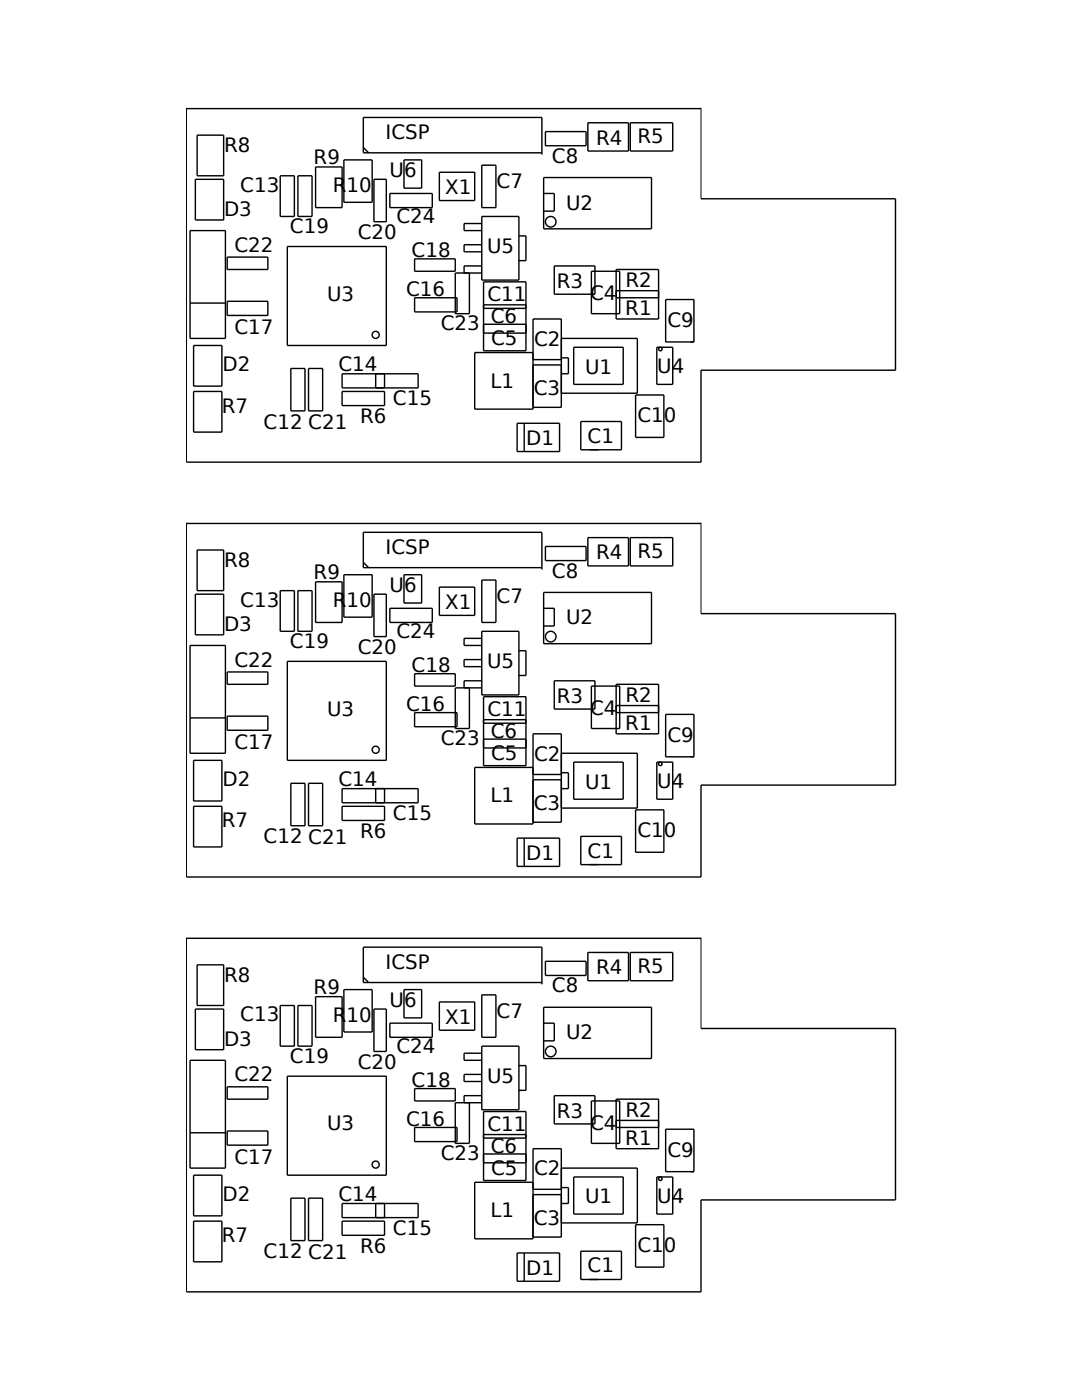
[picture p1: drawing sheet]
<svg xmlns="http://www.w3.org/2000/svg" width="216mm" height="279mm" viewBox="0 0 216 279" stroke-linecap="round" stroke-linejoin="round" font-family="sans-serif">
<g fill="none" stroke="#000" stroke-width=".28">
<path d="M37.2 21.7h102.7M39 35.8h5.6v8.1h-5.6zM39.3 27h5.3v8.1h-5.3zM55.9 35.1h2.8v8.1h-2.8zM59.4 35.1h2.9v8.1h-2.9zM63 33.3h5.3v8.1h-5.3zM68.6 31.9h5.7v8.5h-5.7zM72.5 29.4l1.1 1.1M74.6 35.8h2.5v8.5h-2.5zM77.8 38.6h8.5v2.8h-8.5zM80.6 31.9h3.5v5.7h-3.5zM87.7 34.4h7v5.6h-7z"/>
<path d="M96.1 33h2.9v8.4h-2.9zM108.1 30.5h-35.6v-7.1h35.6v7.5M108.5 35.4h21.5v10.3h-21.5zM108.5 38.6h2.1v3.5h-2.1M108.8 26.3h8.1v2.8h-8.1zM117.3 24.5h8.1v5.6h-8.1zM125.8 24.5h8.4v5.6h-8.4zM139.9 39.7h38.8v34.2h-38.8v18.3h-102.7M37.9 46h7.1v21.5h-7.1zM45.3 51.3h8.1v2.5h-8.1zM57.3 49.2h19.8v19.8h-19.8zM82.7 51.7h8.1v2.4h-8.1z"/>
<path d="M82.7 59.4h8.5v2.8h-8.5zM93.7 54.5v8.1h-2.9v-8.1h5.3M96.1 44.6h-3.5v1.4h3.5M96.1 53.1h-3.5v1.4M96.1 43.2h7.4v12.7h-7.4zM96.1 48.8h-3.5v1.5h3.5M96.5 56.3h8.5v13.7h-8.5zM103.5 47.1h1.5v4.9h-1.5M110.6 53.1h8.1v5.6h-8.1zM118 54.1h5.6v8.5h-5.6zM122.9 53.8h8.5v9.9h-8.5zM122.9 58h8.5"/>
<path d="M122.9 59.4h8.5M132.8 59.8h5.7v8.4h-5.7zM37.9 60.5h7.1M38.6 78.1h5.7v8.1h-5.7zM38.6 69h5.7v8.1h-5.7zM45.3 60.1h8.1v2.9h-8.1zM58 73.5h2.9v8.5h-2.9zM61.6 73.5h2.8v8.5h-2.8zM68.3 74.6h15.1v2.8h-15.1zM68.3 78.1h8.4v2.8h-8.4zM75 74.6v2.8M76.7 74.6v2.8"/>
<path d="M96.5 64.7h8.5M96.5 66.5h8.5M96.5 60.8h8.5M96.5 61.5h8.5M106.4 70.4h-11.7v11.3h11.7v-18h5.6v17.6h-5.6M106.4 71.8h5.6M106.4 72.8h5.6M112 67.5h15.2v11h-15.2M112 71.4h1.4v3.2h-1.4M114.5 69.3h9.9v7.4h-9.9zM126.8 78.8h5.7v8.5h-5.7zM131.1 69.3h3.1v7.4h-3.1z"/>
<path d="M103.2 84.5h8.5v5.6h-8.5zM104.6 84.5v5.6M115.9 84.1h8.1v5.7h-8.1zM37.2 104.5h102.7M39 118.6h5.6v8.1h-5.6zM39.3 109.8h5.3v8.1h-5.3zM55.9 117.9h2.8v8.1h-2.8zM59.4 117.9h2.9v8.1h-2.9zM63 116.1h5.3v8.1h-5.3zM68.6 114.7h5.7v8.5h-5.7zM72.5 112.2l1.1 1.1M74.6 118.6h2.5v8.4h-2.5z"/>
<path d="M80.6 114.7h3.5v5.6h-3.5zM87.7 117.2h7v5.6h-7zM96.1 115.8h2.9v8.4h-2.9zM108.1 113.3h-35.6v-7.1h35.6v7.4M108.5 118.2h21.5v10.3h-21.5zM108.8 109.1h8.1v2.8h-8.1zM117.3 107.3h8.1v5.6h-8.1zM125.8 107.3h8.4v5.6h-8.4zM37.9 128.8h7.1v21.5h-7.1zM45.3 134.1h8.1v2.5h-8.1zM57.3 132h19.8v19.7h-19.8zM77.8 121.4h8.5v2.8h-8.5z"/>
<path d="M82.7 134.5h8.1v2.4h-8.1zM93.7 137.3v8.1h-2.9v-8.1h5.3M96.1 126h7.4v12.7h-7.4zM96.1 127.4h-3.5v1.4h3.5M96.1 131.6h-3.5v1.4h3.5M96.1 135.9h-3.5v1.4M96.5 139h8.5v13.8h-8.5zM103.5 129.9h1.5v4.9h-1.5M108.5 121.4h2.1v3.5h-2.1M110.6 135.9h8.1v5.6h-8.1zM118 136.9h5.6v8.5h-5.6zM122.9 136.6h8.5v9.9h-8.5z"/>
<path d="M139.9 122.5h38.8v34.2h-38.8v18.3h-102.7M37.9 143.3h7.1M38.6 151.7h5.7v8.2h-5.7zM45.3 142.9h8.1v2.8h-8.1zM58 156.3h2.9v8.5h-2.9zM61.6 156.3h2.8v8.5h-2.8zM68.3 157.4h15.1v2.8h-15.1zM75 157.4v2.8M76.7 157.4v2.8M82.7 142.2h8.5v2.8h-8.5zM96.5 147.5h8.5M96.5 149.3h8.5"/>
<path d="M96.5 143.6h8.5M96.5 144.3h8.5M106.4 153.2h-11.7v11.2h11.7v-17.9h5.6v17.6h-5.6M106.4 154.6h5.6M106.4 155.6h5.6M112 154.2h1.4v3.2h-1.4M112 150.3h15.2v11h-15.2M114.5 152.1h9.9v7.4h-9.9zM122.9 140.8h8.5M122.9 142.2h8.5M131.1 152.1h3.1v7.4h-3.1zM132.8 142.6h5.7v8.4h-5.7z"/>
<path d="M38.6 160.9h5.7v8.1h-5.7zM68.3 160.9h8.4v2.8h-8.4zM103.2 167.3h8.5v5.6h-8.5zM104.6 167.3v5.6M115.9 166.9h8.1v5.7h-8.1zM126.8 161.6h5.7v8.5h-5.7zM37.2 187.3h102.7M39.3 192.6h5.3v8.1h-5.3zM63 198.9h5.3v8.1h-5.3zM68.6 197.5h5.7v8.5h-5.7zM72.5 195l1.1 1.1M80.6 197.5h3.5v5.6h-3.5z"/>
<path d="M87.7 200h7v5.6h-7zM96.1 198.6h2.9v8.4h-2.9zM108.1 196.1h-35.6v-7.1h35.6v7.4M108.8 191.8h8.1v2.9h-8.1zM117.3 190.1h8.1v5.6h-8.1zM125.8 190.1h8.4v5.6h-8.4zM37.9 211.6h7.1v21.5h-7.1zM39 201.4h5.6v8.1h-5.6zM45.3 216.9h8.1v2.5h-8.1zM55.9 200.7h2.8v8.1h-2.8zM57.3 214.8h19.8v19.7h-19.8zM59.4 200.7h2.9v8.1h-2.9z"/>
<path d="M74.6 201.4h2.5v8.4h-2.5zM77.8 204.2h8.5v2.8h-8.5zM82.7 217.2h8.1v2.5h-8.1zM96.1 208.8h7.4v12.7h-7.4zM96.1 210.2h-3.5v1.4h3.5M96.1 214.4h-3.5v1.4h3.5M96.1 218.7h-3.5v1.4M103.5 212.7h1.5v4.9h-1.5M108.5 201h21.5v10.3h-21.5zM108.5 204.2h2.1v3.5h-2.1M110.6 218.7h8.1v5.6h-8.1zM118 219.7h5.6v8.5h-5.6z"/>
<path d="M122.9 219.4h8.5v9.8h-8.5zM139.9 205.3h38.8v34.2h-38.8v18.3h-102.7M37.9 226.1h7.1M38.6 234.5h5.7v8.1h-5.7zM45.3 225.7h8.1v2.8h-8.1zM58 239.1h2.9v8.5h-2.9zM61.6 239.1h2.8v8.5h-2.8zM82.7 225h8.5v2.8h-8.5zM93.7 220.1v8.1h-2.9v-8.1h5.3M96.5 221.8h8.5v13.8h-8.5zM96.5 230.3h8.5M96.5 232.1h8.5"/>
<path d="M96.5 226.4h8.5M96.5 227.1h8.5M106.4 235.9h-11.7v11.3h11.7v-18h5.6v17.7h-5.6M106.4 237.4h5.6M106.4 238.4h5.6M112 237h1.4v3.2h-1.4M112 233.1h15.2v11h-15.2M114.5 234.9h9.9v7.4h-9.9zM122.9 223.6h8.5M122.9 225h8.5M131.1 234.9h3.1v7.4h-3.1zM132.8 225.4h5.7v8.4h-5.7z"/>
<path d="M38.6 243.7h5.7v8.1h-5.7zM68.3 243.7h8.4v2.8h-8.4zM68.3 240.2h15.1v2.8h-15.1zM75 240.2v2.8M76.7 240.2v2.8M103.2 250.1h8.5v5.6h-8.5zM104.6 250.1v5.6M115.9 249.7h8.1v5.6h-8.1zM126.8 244.4h5.7v8.5h-5.7z"/>
<circle cx="109.9" cy="44.3" r="1.06"/>
<circle cx="75" cy="66.8" r=".71"/>
<circle cx="131.8" cy="69.7" r=".35"/>
<circle cx="109.9" cy="127" r="1.06"/>
<circle cx="75" cy="149.6" r=".71"/>
<circle cx="131.8" cy="152.4" r=".35"/>
<circle cx="109.9" cy="209.8" r="1.06"/>
<circle cx="75" cy="232.4" r=".71"/>
<circle cx="131.8" cy="235.2" r=".35"/>
</g>
<path d="M37.2 21.5v70.7M139.9 21.5v18.2M37.2 104.3v70.7M139.9 104.3v18.2M37.2 187.1v70.7M139.9 187.1v18.2" fill="none" stroke="#000" stroke-width=".2"/>
<g font-size="4">
<text x="76.9" y="27.8">ICSP</text>
<text x="119" y="28.9">R4</text>
<text x="127.2" y="28.6">R5</text>
<text x="44.7" y="30.4">R8</text>
<text x="62.6" y="32.7">R9</text>
<text x="77.7" y="35.3">U6</text>
<text x="110.1" y="32.5">C8</text>
<text x="48" y="38.2">C13</text>
<text x="66.4" y="38.3">R10</text>
<text x="88.8" y="38.7">X1</text>
<text x="99.1" y="37.5">C7</text>
<text x="112.9" y="41.8">U2</text>
<text x="44.7" y="43.1">D3</text>
<text x="57.8" y="46.6">C19</text>
<text x="71.4" y="47.7">C20</text>
<text x="79.1" y="44.6">C24</text>
<text x="46.8" y="50.2">C22</text>
<text x="82.1" y="51.3">C18</text>
<text x="97.2" y="50.6">U5</text>
<text x="81" y="59">C16</text>
<text x="111.1" y="57.5">R3</text>
<text x="117.8" y="59.8">C4</text>
<text x="124.8" y="57.3">R2</text>
<text x="65.3" y="60">U3</text>
<text x="87.9" y="65.9">C23</text>
<text x="97.2" y="60.1">C11</text>
<text x="97.9" y="64.5">C6</text>
<text x="124.8" y="62.9">R1</text>
<text x="133.2" y="65.3">C9</text>
<text x="46.8" y="66.7">C17</text>
<text x="98" y="68.9">C5</text>
<text x="106.6" y="69">C2</text>
<text x="44.4" y="74.1">D2</text>
<text x="67.5" y="74.1">C14</text>
<text x="97.9" y="77.4">L1</text>
<text x="116.8" y="74.6">U1</text>
<text x="131.2" y="74.5">U4</text>
<text x="44.3" y="82.3">R7</text>
<text x="78.4" y="80.9">C15</text>
<text x="106.5" y="78.8">C3</text>
<text x="52.6" y="85.5">C12 C21</text>
<text x="71.9" y="84.4">R6</text>
<text x="105" y="88.9">D1</text>
<text x="117.2" y="88.3">C1</text>
<text x="127.2" y="84.2">C10</text>
<text x="44.7" y="113.2">R8</text>
<text x="76.9" y="110.6">ICSP</text>
<text x="119" y="111.7">R4</text>
<text x="127.2" y="111.4">R5</text>
<text x="62.6" y="115.5">R9</text>
<text x="77.7" y="118.1">U6</text>
<text x="110.1" y="115.3">C8</text>
<text x="44.7" y="125.9">D3</text>
<text x="48" y="121">C13</text>
<text x="66.4" y="121.1">R10</text>
<text x="88.8" y="121.5">X1</text>
<text x="99.1" y="120.3">C7</text>
<text x="112.9" y="124.6">U2</text>
<text x="57.8" y="129.4">C19</text>
<text x="71.4" y="130.5">C20</text>
<text x="79.1" y="127.3">C24</text>
<text x="46.8" y="133">C22</text>
<text x="82.1" y="134.1">C18</text>
<text x="97.2" y="133.4">U5</text>
<text x="65.3" y="142.8">U3</text>
<text x="81" y="141.8">C16</text>
<text x="97.2" y="142.9">C11</text>
<text x="111.1" y="140.3">R3</text>
<text x="117.8" y="142.6">C4</text>
<text x="124.8" y="140.1">R2</text>
<text x="46.8" y="149.5">C17</text>
<text x="87.9" y="148.7">C23</text>
<text x="97.9" y="147.3">C6</text>
<text x="124.8" y="145.7">R1</text>
<text x="133.2" y="148.1">C9</text>
<text x="98" y="151.7">C5</text>
<text x="106.6" y="151.8">C2</text>
<text x="44.4" y="156.9">D2</text>
<text x="67.5" y="156.9">C14</text>
<text x="97.9" y="160.2">L1</text>
<text x="106.5" y="161.6">C3</text>
<text x="116.8" y="157.4">U1</text>
<text x="131.2" y="157.3">U4</text>
<text x="44.3" y="165.1">R7</text>
<text x="71.9" y="167.2">R6</text>
<text x="78.4" y="163.7">C15</text>
<text x="127.2" y="167">C10</text>
<text x="52.6" y="168.3">C12 C21</text>
<text x="105" y="171.7">D1</text>
<text x="117.2" y="171.1">C1</text>
<text x="44.7" y="196">R8</text>
<text x="76.9" y="193.3">ICSP</text>
<text x="119" y="194.4">R4</text>
<text x="127.2" y="194.2">R5</text>
<text x="48" y="203.8">C13</text>
<text x="62.6" y="198.3">R9</text>
<text x="66.4" y="203.9">R10</text>
<text x="77.7" y="200.9">U6</text>
<text x="99.1" y="203.1">C7</text>
<text x="110.1" y="198.1">C8</text>
<text x="44.7" y="208.7">D3</text>
<text x="88.8" y="204.3">X1</text>
<text x="112.9" y="207.4">U2</text>
<text x="46.8" y="215.8">C22</text>
<text x="57.8" y="212.2">C19</text>
<text x="71.4" y="213.3">C20</text>
<text x="79.1" y="210.1">C24</text>
<text x="82.1" y="216.9">C18</text>
<text x="97.2" y="216.2">U5</text>
<text x="65.3" y="225.6">U3</text>
<text x="81" y="224.6">C16</text>
<text x="97.2" y="225.7">C11</text>
<text x="111.1" y="223.1">R3</text>
<text x="117.8" y="225.4">C4</text>
<text x="124.8" y="222.9">R2</text>
<text x="46.8" y="232.2">C17</text>
<text x="87.9" y="231.5">C23</text>
<text x="97.9" y="230.1">C6</text>
<text x="124.8" y="228.5">R1</text>
<text x="133.2" y="230.9">C9</text>
<text x="44.4" y="239.6">D2</text>
<text x="67.5" y="239.7">C14</text>
<text x="98" y="234.5">C5</text>
<text x="106.6" y="234.6">C2</text>
<text x="97.9" y="242.9">L1</text>
<text x="106.5" y="244.4">C3</text>
<text x="116.8" y="240.2">U1</text>
<text x="131.2" y="240.1">U4</text>
<text x="44.3" y="247.9">R7</text>
<text x="52.6" y="251.1">C12 C21</text>
<text x="71.9" y="250">R6</text>
<text x="78.4" y="246.5">C15</text>
<text x="127.2" y="249.8">C10</text>
<text x="105" y="254.5">D1</text>
<text x="117.2" y="253.9">C1</text>
</g>
</svg>
